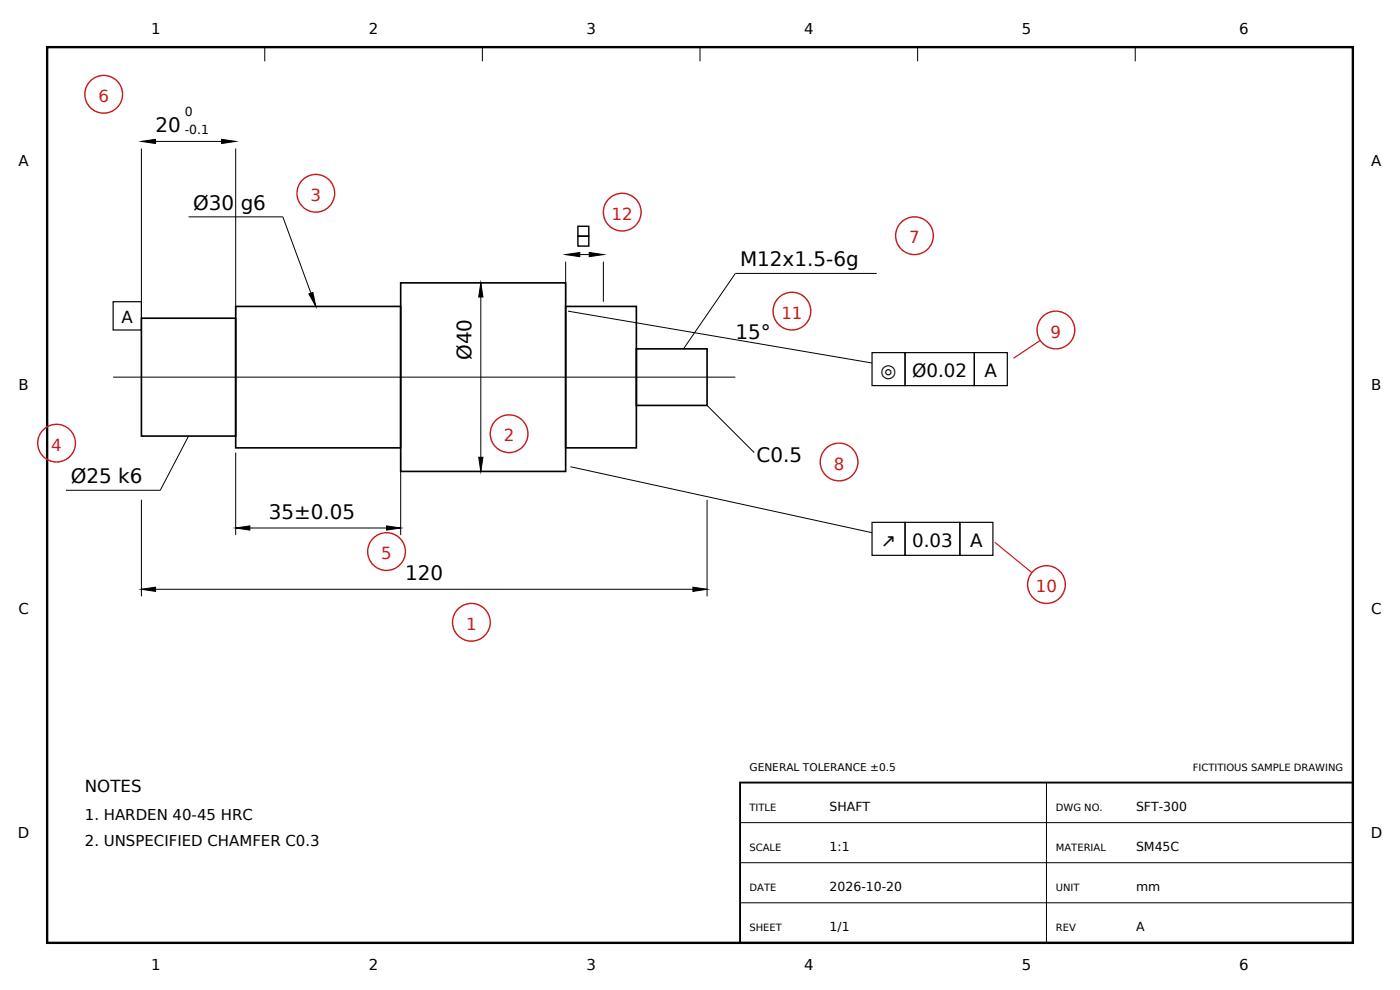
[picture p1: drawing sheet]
<svg xmlns="http://www.w3.org/2000/svg" width="297mm" height="210mm" viewBox="0 0 297 210" stroke-linecap="round" stroke-linejoin="round" font-family="sans-serif">
<path d="M30 67.5h20v25h-20zM50 65h35v30h-35zM85 60h35v40h-35zM120 65h15v30h-15zM135 74h15v12h-15z" fill="none" stroke="#000" stroke-width=".35"/>
<g fill="none" stroke="#000" stroke-width=".21">
<path d="M56.2 10v3M102.3 10v3M148.5 10v3M194.7 10v3M240.8 10v3M30 31.5v35.5M30 30h20M50 31.5v35.5M40 46h20l7 19M102 60v40M120 55.5v8.5M120 54h8"/>
<path d="M128 55.5v8.5M186 58h-30l-11 16M120.5 66l64.5 11M24 80h132M40 92.5l-6 11.5h-20M50 96v17.5M85 96v17.5M121 99l64 14M150 86l10 10M30 106v20.5M50 112h35M150 106v20.5"/>
<path d="M30 125h120M157 174.5h130M222 166v34M157 183h130M157 191.5h130"/>
</g>
<path d="M30 30l3-.5v1zM47 29.5l3 .5-3 .5zM102 60l.4 3h-.8zM120 54l3-.4v.9zM125 53.6l3 .4-3 .5zM65.5 62.3l.9-.3 .6 3zM50 112l3-.5v.9zM82 111.5l3 .5-3 .4zM101.6 97h.8l-.4 3zM30 125l3-.5v.9zM147 124.5l3 .5-3 .4z" fill="#000" stroke="#000" stroke-width=".21"/>
<path d="M24 64h6v6h-6zM185 74.8h7v7h-7zM192 74.8h14.7v7h-14.7zM206.7 74.8h7v7h-7zM185 110.8h7v7h-7zM192 110.8h11.6v7h-11.6zM203.6 110.8h7v7h-7z" fill="none" stroke="#000" stroke-width=".25"/>
<path d="M122.6 48h2.3v2.1h-2.3zM122.6 50.1h2.3v2.1h-2.3z" fill="none" stroke="#000" stroke-width=".3"/>
<path d="M10 10h277v190h-277z" fill="none" stroke="#000" stroke-width=".5"/>
<path d="M157 166h130v34h-130z" fill="none" stroke="#000" stroke-width=".4"/>
<g fill="none" stroke="#c71a1a" stroke-width=".3">
<circle cx="22" cy="20" r="4"/>
<circle cx="67" cy="41" r="4"/>
<circle cx="132" cy="45" r="4"/>
<circle cx="194" cy="50" r="4"/>
<circle cx="168" cy="66" r="4"/>
<circle cx="224" cy="70" r="4"/>
<circle cx="12" cy="94" r="4"/>
<circle cx="108" cy="92" r="4"/>
<circle cx="178" cy="98" r="4"/>
<circle cx="82" cy="117" r="4"/>
<circle cx="100" cy="132" r="4"/>
<circle cx="222" cy="124" r="4"/>
</g>
<path d="M220.7 72.2l-5.7 3.8M211 115l7.9 6.5" fill="none" stroke="#c71a1a" stroke-width=".25"/>
<g font-size="4.2">
<text x="33" y="28">20</text>
<text x="41" y="44.5">Ø30 g6</text>
<text x="157" y="56.5">M12x1.5-6g</text>
<text x="156" y="72">15°</text>
<text x="100" y="76.4" transform="rotate(-90 100 76.4)">Ø40</text>
<text x="160.5" y="98">C0.5</text>
<text x="15" y="102.5">Ø25 k6</text>
<text x="57" y="110">35±0.05</text>
<text x="86" y="123">120</text>
</g>
<g font-size="3.9">
<text x="186.8" y="80">◎</text>
<text x="193.5" y="80">Ø0.02</text>
<text x="208.9" y="80">A</text>
<text x="186.9" y="116">↗</text>
<text x="193.5" y="116">0.03</text>
<text x="205.8" y="116">A</text>
</g>
<g font-size="3.5" fill="#c71a1a">
<text x="20.9" y="21.6">6</text>
<text x="65.9" y="42.6">3</text>
<text x="129.8" y="46.6">12</text>
<text x="192.9" y="51.6">7</text>
<text x="165.8" y="67.6">11</text>
<text x="222.9" y="71.6">9</text>
<text x="10.9" y="95.6">4</text>
<text x="106.9" y="93.6">2</text>
<text x="176.9" y="99.6">8</text>
<text x="80.9" y="118.6">5</text>
<text x="219.8" y="125.6">10</text>
<text x="98.9" y="133.6">1</text>
</g>
<g font-size="3.5">
<text x="25.8" y="68.6">A</text>
<text x="18" y="168">NOTES</text>
</g>
<g font-size="3.2">
<text x="32.1" y="7.2">1</text>
<text x="78.2" y="7.2">2</text>
<text x="124.4" y="7.2">3</text>
<text x="170.6" y="7.2">4</text>
<text x="216.7" y="7.2">5</text>
<text x="262.9" y="7.2">6</text>
<text x="3.9" y="35.3">A</text>
<text x="290.9" y="35.3">A</text>
<text x="3.9" y="82.7">B</text>
<text x="290.9" y="82.7">B</text>
<text x="3.9" y="130.2">C</text>
<text x="290.9" y="130.2">C</text>
<text x="3.8" y="177.7">D</text>
<text x="18" y="174">1. HARDEN 40-45 HRC</text>
<text x="18" y="179.5">2. UNSPECIFIED CHAMFER C0.3</text>
<text x="290.8" y="177.7">D</text>
<text x="32.1" y="205.8">1</text>
<text x="78.2" y="205.8">2</text>
<text x="124.4" y="205.8">3</text>
<text x="170.6" y="205.8">4</text>
<text x="216.7" y="205.8">5</text>
<text x="262.9" y="205.8">6</text>
</g>
<g font-size="2.6">
<text x="39.2" y="24.6">0</text>
<text x="39.2" y="28.4">-0.1</text>
<text x="176" y="171.9">SHAFT</text>
<text x="241" y="171.9">SFT-300</text>
<text x="176" y="180.4">1:1</text>
<text x="241" y="180.4">SM45C</text>
<text x="176" y="188.9">2026-10-20</text>
<text x="241" y="188.9">mm</text>
<text x="176" y="197.4">1/1</text>
<text x="241" y="197.4">A</text>
</g>
<text font-size="2.2" x="159" y="163.5">GENERAL TOLERANCE ±0.5</text>
<g font-size="2.1">
<text x="253" y="163.5">FICTITIOUS SAMPLE DRAWING</text>
<text x="159" y="171.9">TITLE</text>
<text x="224" y="171.9">DWG NO.</text>
<text x="159" y="180.4">SCALE</text>
<text x="224" y="180.4">MATERIAL</text>
<text x="159" y="188.9">DATE</text>
<text x="224" y="188.9">UNIT</text>
<text x="159" y="197.4">SHEET</text>
<text x="224" y="197.4">REV</text>
</g>
</svg>
